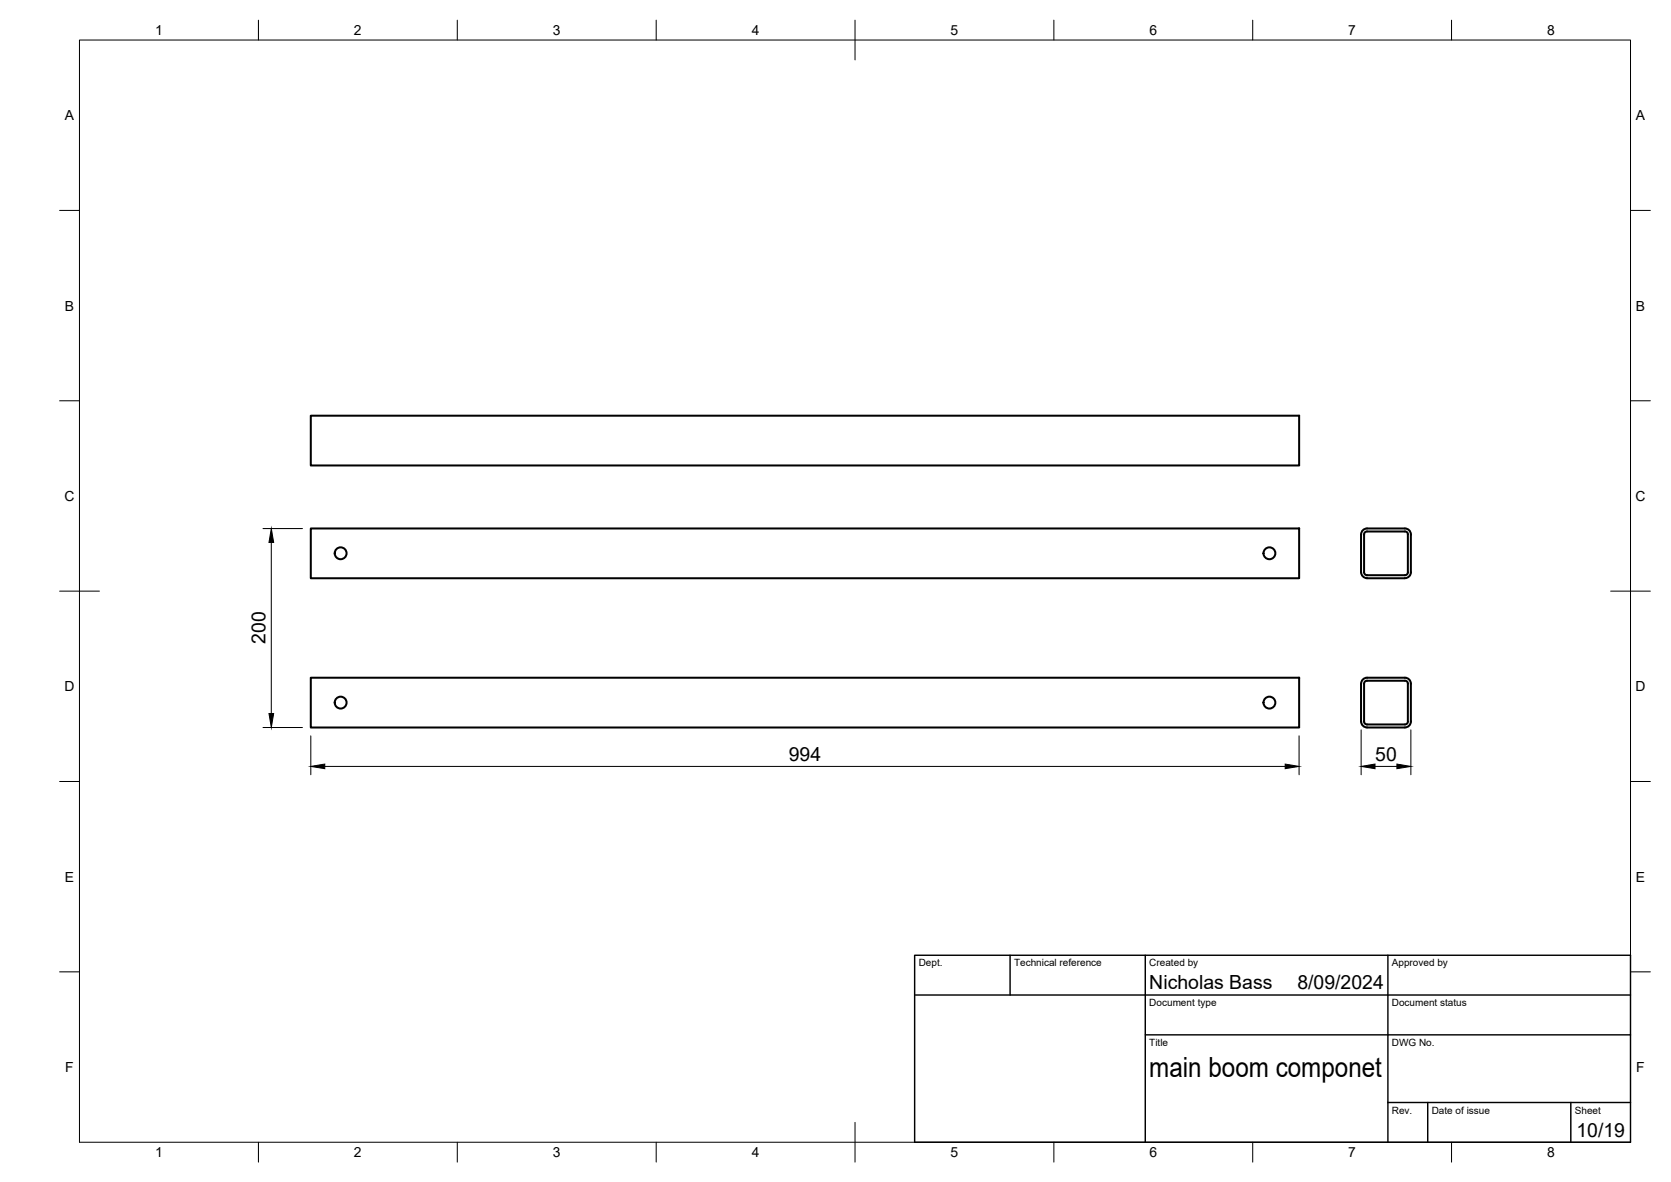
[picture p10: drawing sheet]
<svg xmlns="http://www.w3.org/2000/svg" width="420mm" height="297mm" viewBox="0 0 420 297" stroke-linecap="round" stroke-linejoin="round" font-family="sans-serif">
<!-- layer: Visible -->
<g fill="none" stroke="#000" stroke-width=".51">
<path d="M78.1 104.5h248.6v12.5h-248.6zM78.1 132.8h248.6v12.5h-248.6zM342.2 134.3v9.5M342.2 134.3a1.49 1.49 0 0 1 1.5-1.5h9.6a1.49 1.49 0 0 1 1.5 1.5M343 134.3v9.5a.75 .75 0 0 0 .7 .8h9.6a.75 .75 0 0 0 .7-.8M343 134.3a.72 .72 0 0 1 .7-.7l9.6-.1a.75 .75 0 0 1 .7 .8M354 134.3v9.5M354.8 134.3v9.5a1.49 1.49 0 0 1-1.5 1.5M342.2 143.8a1.49 1.49 0 0 0 1.5 1.5M343.7 145.3h9.6M78.1 170.3h248.6v12.5h-248.6zM342.2 171.8v9.5"/>
<path d="M342.2 171.8a1.49 1.49 0 0 1 1.5-1.5h9.6a1.49 1.49 0 0 1 1.5 1.5v9.5M343.7 171.1h9.6M343.7 171.1a.75 .75 0 0 0-.7 .7v9.5M353.3 171.1a.75 .75 0 0 1 .7 .7M354 171.8v9.5M342.2 181.3a1.49 1.49 0 0 0 1.5 1.5h9.6a1.54 1.54 0 0 0 1.5-1.5M354 181.3a.75 .75 0 0 1-.7 .8h-9.6a.75 .75 0 0 1-.7-.8"/>
<circle cx="85.7" cy="139" r="1.49"/>
<circle cx="319.2" cy="139" r="1.49"/>
<circle cx="85.7" cy="176.6" r="1.49"/>
<circle cx="319.2" cy="176.6" r="1.49"/>
</g>
<!-- layer: BORDER -->
<g fill="none" stroke="#000" stroke-width=".25">
<path d="M20 10.1h390v276.9h-390zM65 5.1v5M115 5.1v5M165 5.1v5M215 5.1v10M265 5.1v5M315 5.1v5M365 5.1v5M15 52.9h5M410 52.9h5M15 100.7h5M410 100.7h5"/>
<path d="M15 148.6h10M405 148.6h10M15 196.4h5M410 196.4h5M15 244.2h5M410 244.2h5M65 287v5M115 287v5M165 287v5M215 282.1v9.9M265 287v5M315 287v5"/>
<path d="M365 287v5"/>
</g>
<!-- layer: TITLEBLOCK -->
<path d="M230 240.1h180v46.9h-180zM230 250h180M254 240.1v9.9M288 240.1v46.9M349 240.1v46.9M288 260.1h122M349 277.1h61M359 277.1v9.9M395 277.1v9.9" fill="none" stroke="#000" stroke-width=".36"/>
<!-- layer: FD_Dimensions -->
<path d="M66.1 132.8h10M68.2 136.3v43M66.1 182.8h10M78.1 184.9v9.8M81.7 192.6h241.5M326.6 184.9v9.8M342.2 183.4v11.3M345.7 192.6h5.5M354.8 183.4v11.3" fill="none" stroke="#000" stroke-width=".25"/>
<path d="M68.2 132.8l.6 3.5h-1.2zM67.6 179.3h1.2l-.6 3.5zM78.1 192.6l3.6-.6v1.2zM323.2 192l3.4 .6-3.4 .6zM342.2 192.6l3.5-.6v1.2zM351.2 192l3.6 .6-3.6 .6z" fill="#000" stroke="#000" stroke-width=".25"/>
<text font-size="7" x="289" y="270.6">main boom componet</text>
<g font-size="4.9">
<text x="66.8" y="161.8" transform="rotate(-90 66.8 161.8)">200</text>
<text x="198.3" y="191.1">994</text>
<text x="345.8" y="191.1">50</text>
<text x="289" y="248.5">Nicholas Bass</text>
<text x="326.2" y="248.5">8/09/2024</text>
<text x="396.4" y="285.7">10/19</text>
</g>
<g font-size="3.5">
<text x="39" y="8.8">1</text>
<text x="89" y="8.8">2</text>
<text x="139" y="8.8">3</text>
<text x="189" y="8.8">4</text>
<text x="239" y="8.8">5</text>
<text x="289" y="8.8">6</text>
<text x="339" y="8.8">7</text>
<text x="389" y="8.8">8</text>
<text x="16.3" y="30.2">A</text>
<text x="411.3" y="30.2">A</text>
<text x="16.3" y="78">B</text>
<text x="411.3" y="78">B</text>
<text x="16.2" y="125.9">C</text>
<text x="411.2" y="125.9">C</text>
<text x="16.2" y="173.7">D</text>
<text x="411.2" y="173.7">D</text>
<text x="16.3" y="221.6">E</text>
<text x="411.3" y="221.6">E</text>
<text x="16.4" y="269.4">F</text>
<text x="411.4" y="269.4">F</text>
<text x="39" y="290.8">1</text>
<text x="89" y="290.8">2</text>
<text x="139" y="290.8">3</text>
<text x="189" y="290.8">4</text>
<text x="239" y="290.8">5</text>
<text x="289" y="290.8">6</text>
<text x="339" y="290.8">7</text>
<text x="389" y="290.8">8</text>
</g>
<g font-size="2.5">
<text x="231" y="242.9">Dept.</text>
<text x="255" y="242.9">Technical reference</text>
<text x="289" y="242.9">Created by</text>
<text x="350" y="242.9">Approved by</text>
<text x="289" y="252.8">Document type</text>
<text x="350" y="252.8">Document status</text>
<text x="289" y="262.9">Title</text>
<text x="350" y="262.9">DWG No.</text>
<text x="350" y="279.9">Rev.</text>
<text x="360" y="279.9">Date of issue</text>
<text x="396" y="279.9">Sheet</text>
</g>
</svg>
